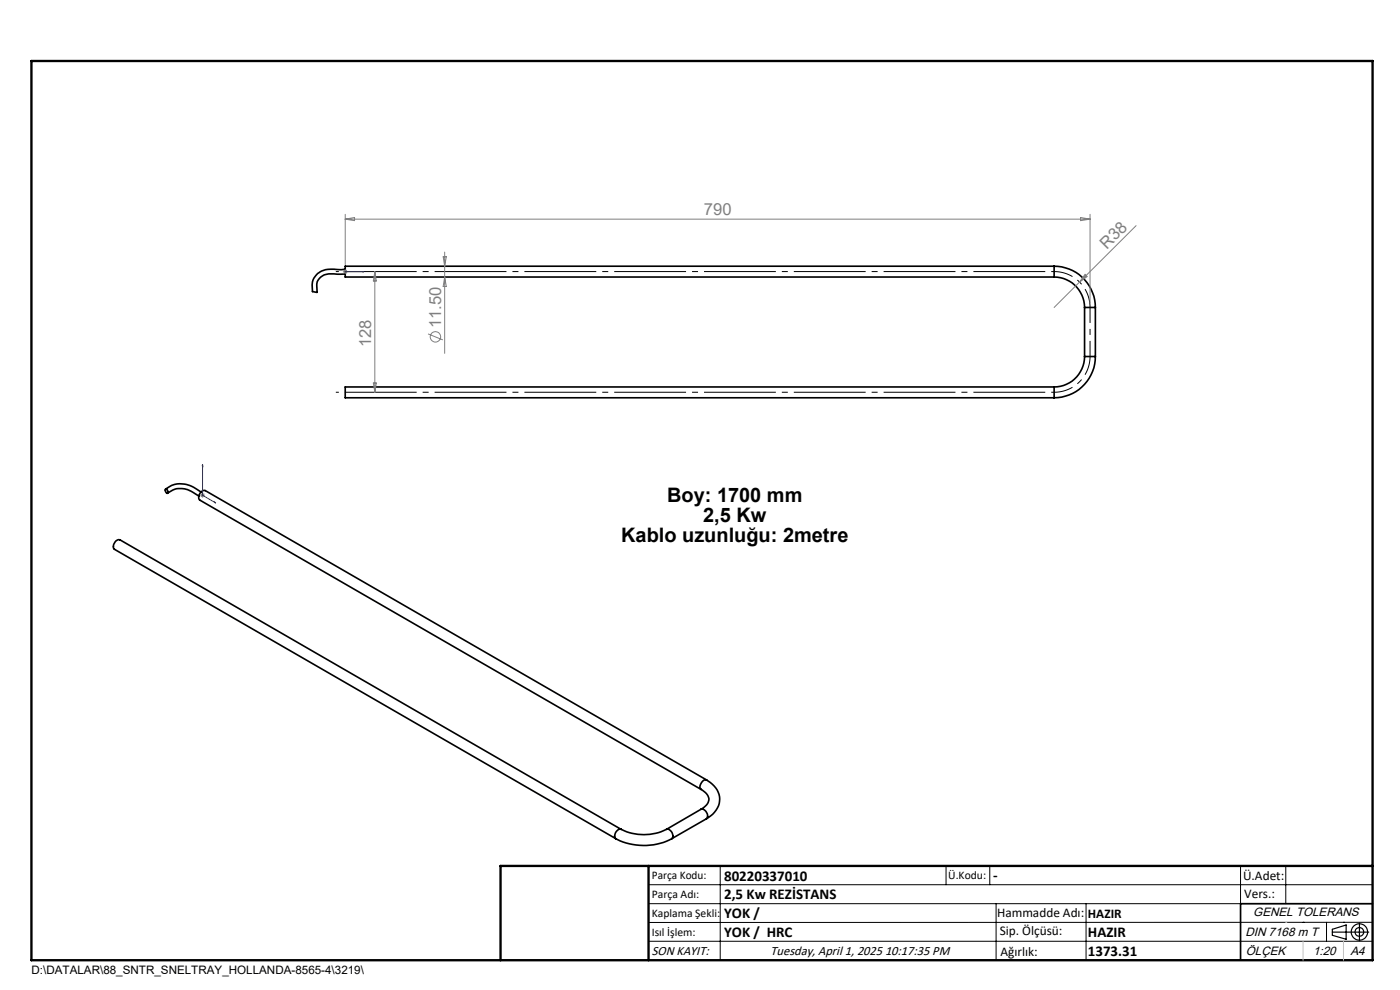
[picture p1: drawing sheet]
<svg xmlns="http://www.w3.org/2000/svg" width="297mm" height="210mm" viewBox="0 0 297 210" stroke-linecap="round" stroke-linejoin="round" font-family="sans-serif">
<g fill="none" stroke="#000" stroke-width=".35">
<path d="M73.2 57.1l-1.6 .1a4.7 4.7 0 0 0-4.6 1.2 3.6 3.6 0 0 0-.7 3.5l1 .1-.1-.7a2.67 2.67 0 0 1 3-3.2h3M223.6 58.8a6.5 6.5 0 0 1 6.5 6.4M223.6 56.5a8.8 8.8 0 0 1 8.8 8.7M223.6 56.5h-150.4v2.3h150.4M223.6 56.5v2.3M230.1 75.6a6.5 6.5 0 0 1-6.5 6.5M230.1 75.6h2.3M230.1 65.2h2.3M230.1 65.2v10.4M232.4 75.6a8.8 8.8 0 0 1-8.8 8.8M232.4 65.2v10.4M223.6 82.1h-150.4v2.3h150.4"/>
<path d="M223.6 82.1v2.3M35.1 103.7a5.5 5.5 0 0 1 6.9 .3l.7 .4M35.1 103.7a.54 .54 0 0 1 .5 .4 .54 .54 0 0 1-.1 .6l-.4-.6zM35.5 104.6a4.7 4.7 0 0 1 6 .2l.7 .4M130.6 177.9a12.9 12.9 0 0 0 11.9 0M131.8 175.9a10.8 10.8 0 0 0 9.6 0M131.8 175.9l-106.4-61.4a1.36 1.36 0 0 0-1.1 2l106.3 61.4M131.8 175.9a1.29 1.29 0 0 0-1.2 2M141.4 175.9a1.29 1.29 0 0 1 1.1 2M148.7 167.5a2.3 2.3 0 0 1 1.5 2.7l-.6 .8-.9 .7M148.7 171.7a1.36 1.36 0 0 1 1.2 2M148.7 171.7l-7.3 4.2"/>
<path d="M149.9 165.4a4.5 4.5 0 0 1 2.5 5.5l-.5 1-.7 .8-1.3 1M149.9 165.4l-106.4-61.3a1.34 1.34 0 0 0-1.1 2l106.3 61.4M149.9 165.4a1.36 1.36 0 0 0-1.2 2.1M149.9 173.7l-7.4 4.2M291.2 191.7h-28v12"/>
</g>
<g fill="none" stroke="#808080" stroke-width=".21">
<path d="M72.7 57.6h1M72.9 57.3l.7 .7M73.2 45.5v10.6M73.2 57.1v1M73.2 46.5h158M73.2 46.5l2-.4v.7zM73.6 57.3l-.7 .7M79.5 57.6v25.6M79.5 57.6l.3 2h-.6zM94 54.5h.7l-.4 2zM94.3 53.5v21.5M94.3 58.8l.4 2h-.7z"/>
<path d="M229.2 46.1l2 .4-2 .3zM230.2 58.2l.4 .5-1.6 1.2zM231.2 45.5v18.7M241 47.9l-17.4 17.3M90.8 70.8l3.1 1.3M79.2 81.2h.6l-.3 2zM42.5 105h1M42.6 104.7l.7 .7M43 104.6v.9M43.3 104.7l-.7 .7"/>
<circle cx="92.4" cy="71.4" r="1.11"/>
</g>
<path d="M231.2 65.2a7.6 7.6 0 0 0-7.6-7.6M223.6 83.2a7.6 7.6 0 0 0 7.6-7.6" fill="none" stroke="#000" stroke-width=".21" stroke-dasharray="15.2 1.3 1.3 1.3" stroke-dashoffset="11.2" stroke-linecap="butt"/>
<g fill="none" stroke="#000" stroke-width=".25">
<path d="M282.6 197.7h7.8M282.6 197.1l3-.9v3l-3-.8zM288.4 195.8v3.8M106.2 203.7h185"/>
<circle cx="288.4" cy="197.7" r="1.74"/>
<circle cx="288.4" cy="197.7" r=".93"/>
</g>
<path d="M73.1 57.6h.2zM73.2 57.6h.1M73.2 57.6h4M77.2 57.6h-.4h.4M43 98.5v.4l-.1-.1zM43 98.5v6.5l2.8 1.7M45.5 106.5l.3 .2-.3-.1z" fill="none" stroke="#00f" stroke-width=".21"/>
<path d="M71.2 57.6h152.4M223.6 83.2h-152.4" fill="none" stroke="#000" stroke-width=".21" stroke-dasharray="15.2 1.3 1.3 1.3" stroke-dashoffset="-1.9" stroke-linecap="butt"/>
<path d="M231.2 65.2v10.4" fill="none" stroke="#000" stroke-width=".21" stroke-dasharray="15.2 1.3 1.3 1.3" stroke-dashoffset="11.9" stroke-linecap="butt"/>
<g fill="none" stroke="#000" stroke-width=".21">
<path d="M137.6 187.7h153.6M137.6 191.7h153.6M137.6 199.7h153.6M152.8 183.7v20M200.7 183.7v4M210 183.7v4M211.3 191.7v12M230.4 191.7v12M263.2 183.7v20M272.8 183.7v8M276.4 195.6h.1M281.4 195.6v4.1"/>
<path d="M285 195.6h.1M291.2 195.6l-153.6 .1"/>
</g>
<path d="M6.7 12.9h284.5v190.8h-284.5zM137.6 183.7v20M291.2 183.7h-185v20" fill="none" stroke="#000" stroke-width=".5"/>
<path d="M276.4 199.7v4M285 199.7v4" fill="none" stroke="#c0c0c0" stroke-width=".21"/>
<path d="M272.8 195.6h.1" fill="none" stroke="#c0c0c0" stroke-width=".25"/>
<g fill="#00f">
<path d="M76.8 57.6h.4zM73.1 57.6h.2z"/>
<path d="M45.5 106.5l.3 .2-.3-.1zM43 98.5v.4l-.1-.1z"/>
</g>
<path d="M230.2 58.2l.4 .5-1.6 1.2z" fill="#808080"/>
<g font-size="4.2">
<text x="141.5" y="106.4">Boy: 1700 mm</text>
<text x="149.2" y="110.7">2,5 Kw</text>
<text x="131.8" y="114.9">Kablo uzunluğu: 2metre</text>
</g>
<g font-size="3.5" fill="#808080">
<text x="149.3" y="45.7">790</text>
<text x="234.8" y="53" transform="rotate(-45 234.8 53)">R38</text>
<text x="93.6" y="69.6" transform="rotate(-90 93.6 69.6)">11.50</text>
<text x="78.7" y="73.7" transform="rotate(-90 78.7 73.7)">128</text>
</g>
<g font-size="3.2">
<text x="153.6" y="190.8">2,5 Kw REZİSTANS</text>
<text x="153.6" y="186.8">80220337010</text>
<text x="210.7" y="186.6">-</text>
<text x="153.6" y="194.8">YOK /</text>
<text x="153.6" y="198.8">YOK / HRC</text>
<text x="230.8" y="198.7">HAZIR</text>
<text x="230.8" y="202.8">1373.31</text>
</g>
<g font-size="2.8">
<text x="263.7" y="186.7">Ü.Adet:</text>
<text x="263.9" y="190.5">Vers.:</text>
<text x="211.5" y="194.5">Hammadde Adı:</text>
<text x="230.8" y="194.7">HAZIR</text>
<text x="138.3" y="202.6">SON KAYIT:</text>
<text x="163.5" y="202.6">Tuesday, April 1, 2025 10:17:35 PM</text>
<text x="212.1" y="198.4">Sip. Ölçüsü:</text>
<text x="212.2" y="202.7">Ağırlık:</text>
</g>
<g font-size="2.6">
<text x="265.9" y="194.4">GENEL TOLERANS</text>
<text x="264.2" y="198.5">DIN 7168 m T</text>
<text x="264.3" y="202.6">ÖLÇEK</text>
<text x="278.5" y="202.6">1:20</text>
<text x="286.5" y="202.6">A4</text>
</g>
<g font-size="2.5">
<text x="138.3" y="186.4">Parça Kodu:</text>
<text x="138.3" y="190.5">Parça Adı:</text>
<text x="201.2" y="186.5">Ü.Kodu:</text>
<text x="138.3" y="194.5">Kaplama Şekli:</text>
<text x="138.3" y="198.6">Isıl İşlem:</text>
<text x="6.7" y="206.7">D:\DATALAR\88_SNTR_SNELTRAY_HOLLANDA-8565-4\3219\</text>
</g>
</svg>
